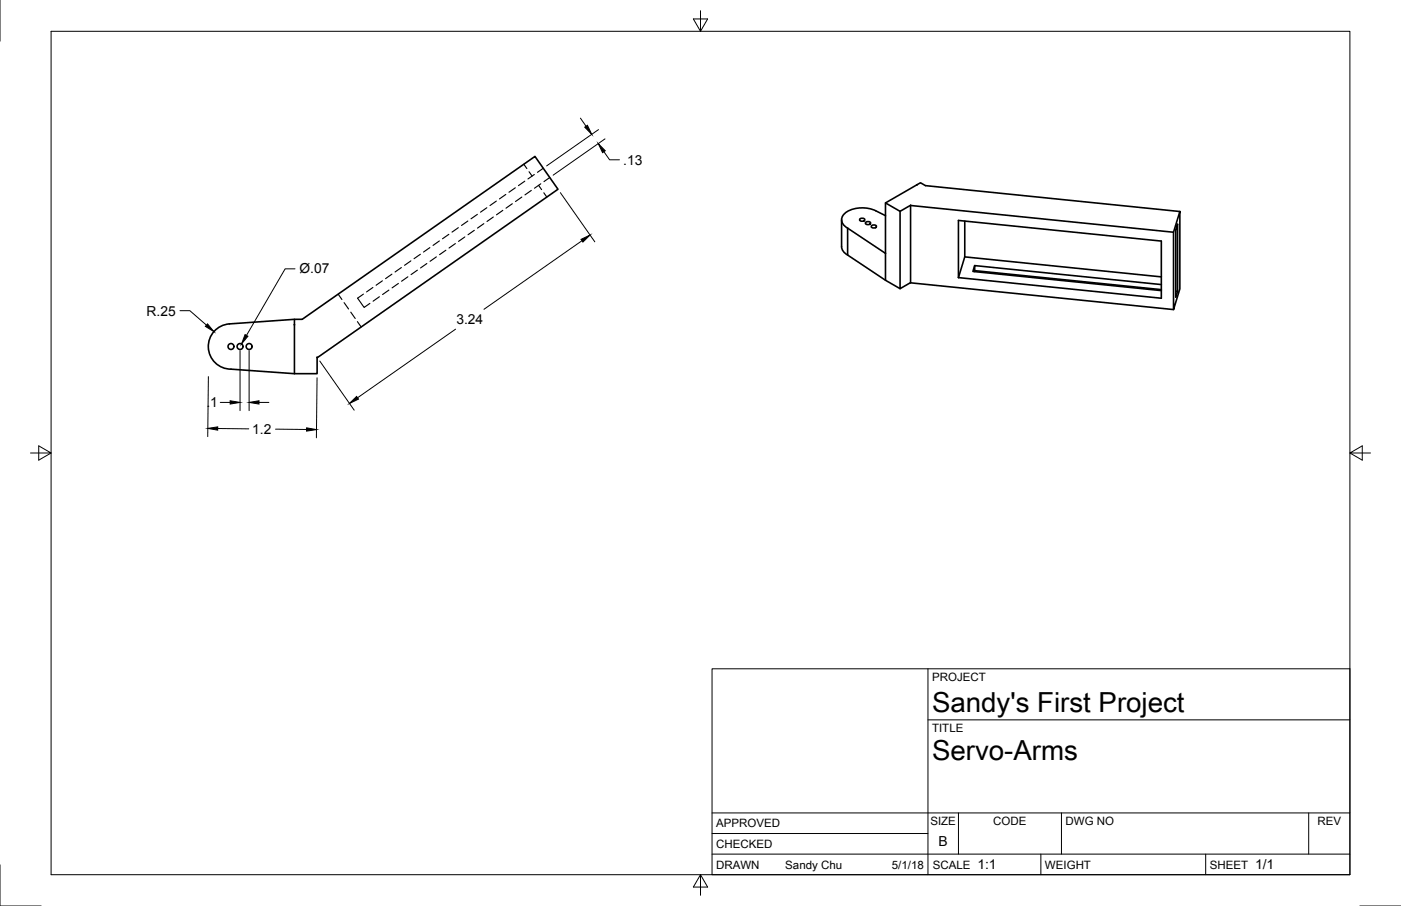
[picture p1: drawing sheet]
<svg xmlns="http://www.w3.org/2000/svg" width="432mm" height="279mm" viewBox="0 0 432 279" stroke-linecap="round" stroke-linejoin="round" font-family="sans-serif">
<!-- layer: Visible -->
<g fill="none" stroke="#000" stroke-width=".5">
<path d="M282.6 57l-9.7 5.6 4.5 2.6 3.3-1.9-.1 23.9 81.1 8.3M282.6 57h.1M282.6 57l1.1-.6 1.5 .8 78.4 8v23.9l-1.9 6.4v-23.9l1.9-6.4M259.4 67.8v8.7l.8 1.4 1 .8M261.2 70.4v8.3l11.7 7.7M261.2 70.4l11.7 7.7M265 67.6a.85 .85 0 0 1 .9-.3 .85 .85 0 0 1 .6 .6 .85 .85 0 0 1-.9 .4 .85 .85 0 0 1-.6-.7zM266.8 68.6a.85 .85 0 0 1 .9-.3 .85 .85 0 0 1 .6 .7 .85 .85 0 0 1-.9 .3 .85 .85 0 0 1-.6-.7zM268.6 69.7a.85 .85 0 0 1 .8-.4 .85 .85 0 0 1 .7 .7 .85 .85 0 0 1-.9 .4 .85 .85 0 0 1-.6-.7zM272.9 78.1v8.3l4.5 2.6M272.9 66.5a13.6 13.6 0 0 0-6.5-2.4 7.2 7.2 0 0 0-6.8 2.8 2.78 2.78 0 0 0 1.6 3.5M272.9 62.6v15.5"/>
<path d="M277.4 65.2v23.8l3.2-1.8M280.6 63.4l81.1 8.2M295.4 68l62.5 6.3v17.7l-62.5-6.4zM297.3 68.2v11M297.3 79.2l-1.9 6.4M297.3 79.2l60.6 6.2M362.9 69.1v20.7l-.5 1.8v-20.7zM90.7 98.5h2.4l71.8-50.3 7.1 10.2-74.3 51.8v5h-7zM90.7 98.5l-20 1.4a7 7 0 0 0-6.5 7.2 7 7 0 0 0 7 6.7l19.5 1.4M300.4 81.9l-.1 1.9M300.4 83.5l57.5 5.8M357.9 87.8l-57.5-5.9-.5 1.8 58 5.9"/>
<path d="M362.4 89.8h.5M90.7 100.2h.1"/>
<circle cx="71.2" cy="106.9" r=".91"/>
<circle cx="74" cy="106.9" r=".91"/>
<circle cx="76.8" cy="106.9" r=".91"/>
</g>
<!-- layer: Hidden -->
<g fill="none" stroke="#000" stroke-width=".35">
<path d="M155.9 60l-2 1.3M158.8 57.9l-1.9 1.4M161.4 50.6l1 1.4M161.7 55.9l-1.9 1.3M163.1 53l.9 1.3M163.8 58.7l-2 1.4M164.7 53.8l-2 1.4M166 57.2l.9 1.3M166.7 56.7l-2 1.4M167.4 51.9l-1.8 1.2M167.6 59.5l.9 1.3M169.4 54.7l-1.7 1.3"/>
<path d="M129.6 78.4l-2 1.4M132.5 76.4l-2 1.3M134.5 79.2l-2 1.4M135.4 74.3l-1.9 1.4M137.4 77.2l-1.9 1.3M138.3 72.3l-1.9 1.3M140.3 75.1l-1.9 1.4M141.3 70.2l-2 1.4M143.3 73.1l-2 1.3M144.2 68.2l-2 1.3M146.2 71l-2 1.4M147.1 66.1l-1.9 1.4"/>
<path d="M149.1 69l-1.9 1.3M150 64.1l-1.9 1.3M152 66.9l-1.9 1.4M153 62l-2 1.4M155 64.9l-2 1.3M157.9 62.8l-2 1.4M160.8 60.8l-1.9 1.3M104.2 90.7l1.2 1.7M106.1 93.3l1.3 2M108.1 96.3l1.4 1.9M110.2 99.2l1.1 1.6M112 90.7l-1.8 1.3 2 2.8 1.8-1.2"/>
<path d="M114.9 88.7l-1.9 1.3M116.9 91.5l-1.9 1.4M117.9 86.6l-2 1.4M119.9 89.5l-2 1.3M120.8 84.6l-2 1.3M122.8 87.4l-2 1.4M123.7 82.5l-1.9 1.4M125.7 85.4l-1.9 1.3M126.6 80.5l-1.9 1.3M128.6 83.3l-1.9 1.4M131.6 81.3l-2 1.3"/>
</g>
<!-- layer: Border -->
<path d="M0 0v12.7M15.7 9.7h400.4v260h-400.4zM215.9 3.3v6.4l-2.2-3.9h4.4l-2.2 3.9M9.4 139.7h6.3l-3.8-2.2v4.4l3.8-2.2M416.1 139.7l3.8 2.2v-4.4l-3.8 2.2h6.3M0 266.7v12.7h12.7M215.9 269.7l2.2 3.9h-4.4l2.2-3.9v6.4M419.1 279.4h12.7" fill="none" stroke="#000" stroke-width=".31"/>
<!-- layer: Titleblock -->
<path d="M219.5 206.2h196.6v63.5h-196.6zM286 206.2v63.5M286 222h130.1M219.5 257h66.5M219.5 250.7h196.6M295.4 250.7v12.7M327.2 250.7v12.7M403.4 250.7v12.7M219.5 263.4h196.6M320.8 263.4v6.3M371.6 263.4v6.3" fill="none" stroke="#000" stroke-width=".31"/>
<!-- layer: Dimensions -->
<g fill="none" stroke="#000" stroke-width=".31">
<path d="M178.9 36.4l1.7 2.5M184.5 40l-16 11.2M172.7 59.4l10.6 15.2M186.1 46.8l1.8 2.5h3M186.5 42.8l-16 11.2M179.4 74.2l-30.2 21.2M55.5 95.8h3l5.1 4.5M90.9 82.9h-3l-11.9 20.5M64.2 116.1l-.2 18.6M74 108.1v18.5M76.8 108.1v18.5M97.7 116.5l-.2 18.5"/>
<path d="M98.5 111.3l10.7 15.2M140.4 101.5l-30.2 21.2M67.1 132.1l9.6 .2M67.9 124.1h3M79.8 124.1h3.1M84.9 132.3l9.6 .1"/>
</g>
<path d="M180.2 39.2l.8-.6 1.4 2.8zM184.4 44.3l2.1 2.2-.8 .6zM179.1 73.8l2.8-1.3-2.2 2.2zM64 99.9l1.9 2.4-2.6-1.7zM75.5 103.2l.9 .5-2 2.4zM64.1 132.1l3-.5v1.1zM70.9 123.6l3.1 .5-3.1 .5zM76.8 124.1l3-.5v1zM94.5 131.9l3 .6-3 .5zM107.7 124.4l2.2-2.2 .6 .9z" fill="#000" stroke="#000" stroke-width=".31"/>
<g font-size="8.5">
<text x="287.3" y="219.5">Sandy's First Project</text>
<text x="287.3" y="234.4">Servo-Arms</text>
</g>
<g font-size="4.3">
<text x="192.1" y="50.8">.13</text>
<text x="92.3" y="84.3">Ø.07</text>
<text x="45.2" y="97.3">R.25</text>
<text x="140.6" y="100">3.24</text>
<text x="63.6" y="125.6">.1</text>
<text x="77.7" y="133.8">1.2</text>
<text x="289.3" y="261">B</text>
<text x="301.2" y="268.1">1:1</text>
<text x="386.8" y="268.1">1/1</text>
</g>
<g font-size="3.5">
<text x="287.3" y="210.1">PROJECT</text>
<text x="287.3" y="225.8">TITLE</text>
<text x="220.7" y="255.1">APPROVED</text>
<text x="286.8" y="254.5">SIZE</text>
<text x="306.2" y="254.5">CODE</text>
<text x="328.4" y="254.5">DWG NO</text>
<text x="406.1" y="254.5">REV</text>
<text x="220.7" y="261.5">CHECKED</text>
<text x="220.7" y="267.8">DRAWN</text>
<text x="242" y="267.8">Sandy Chu</text>
<text x="274.9" y="267.8">5/1/18</text>
<text x="287.5" y="267.8">SCALE</text>
<text x="322.1" y="267.8">WEIGHT</text>
<text x="372.9" y="267.8">SHEET</text>
</g>
</svg>
